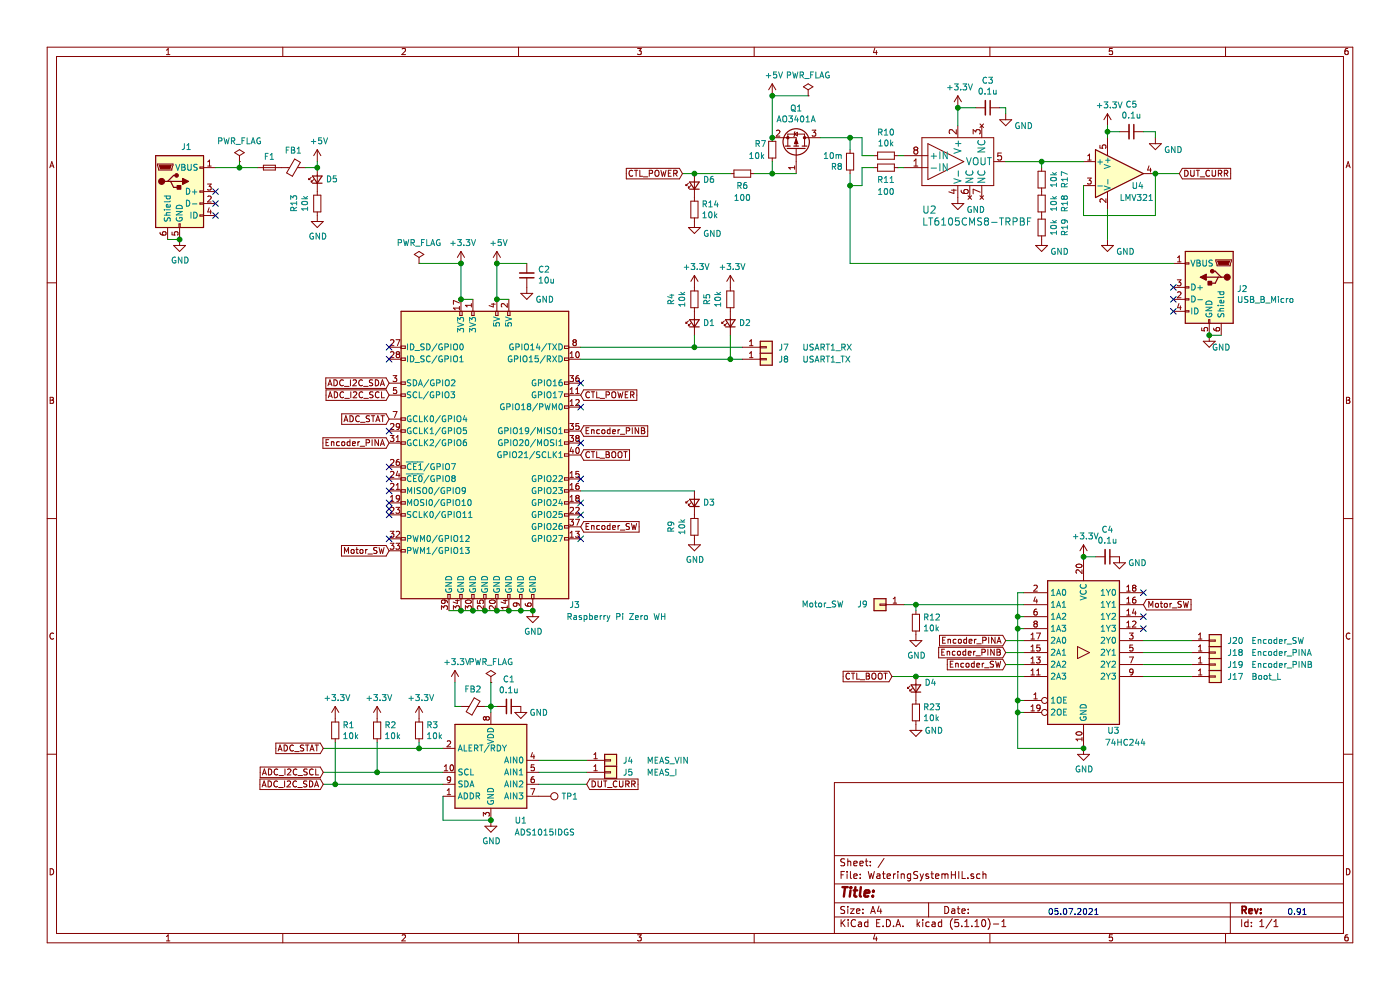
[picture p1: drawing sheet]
EESchema Schematic File Version 4
EELAYER 30 0
EELAYER END
$Descr A4 11693 8268
encoding utf-8
Sheet 1 1
Title ""
Date ""
Rev ""
Comp ""
Comment1 ""
Comment2 ""
Comment3 ""
Comment4 ""
$EndDescr
$Comp
L Connector:Raspberry_Pi_2_3 J3
U 1 1
P 4050 3800
F 0 "J3" H 3300 2550 50  0000 C CNN
F 1 "Raspberry Pi Zero WH" H 2950 2450 50  0000 C CNN
F 2 "Connector_PinHeader_2.54mm:PinHeader_2x20_P2.54mm_Vertical" H 4050 3800 50  0001 C CNN
F 3 "https://www.raspberrypi.org/documentation/hardware/raspberrypi/schematics/rpi_SCH_3bplus_1p0_reduced.pdf" H 4050 3800 50  0001 C CNN
	1    4050 3800
	-1   0    0    -1  
$EndComp
$Comp
L Connector_Generic:Conn_01x01 J17
U 1 1
P 10150 5650
F 0 "J17" H 10250 5650 50  0000 L CNN
F 1 "Boot_L" H 10450 5650 50  0000 L CNN
F 2 "WateringSystemHIL:P100-E2 Pogo Spring Test Probe Pin" H 10150 5650 50  0001 C CNN
F 3 "~" H 10150 5650 50  0001 C CNN
	1    10150 5650
	1    0    0    -1  
$EndComp
$Comp
L Connector_Generic:Conn_01x01 J7
U 1 1
P 6400 2900
F 0 "J7" H 6500 2900 50  0000 L CNN
F 1 "USART1_RX" H 6700 2900 50  0000 L CNN
F 2 "WateringSystemHIL:P100-E2 Pogo Spring Test Probe Pin" H 6400 2900 50  0001 C CNN
F 3 "~" H 6400 2900 50  0001 C CNN
	1    6400 2900
	1    0    0    -1  
$EndComp
$Comp
L power:GND #PWR016
U 1 1
P 4450 5100
F 0 "#PWR016" H 4450 4850 50  0001 C CNN
F 1 "GND" H 4455 4927 50  0000 C CNN
F 2 "" H 4450 5100 50  0001 C CNN
F 3 "" H 4450 5100 50  0001 C CNN
	1    4450 5100
	1    0    0    -1  
$EndComp
Wire Wire Line
	3750 5100 3850 5100
Wire Wire Line
	3850 5100 3950 5100
Connection ~ 3850 5100
Wire Wire Line
	3950 5100 4050 5100
Connection ~ 3950 5100
Connection ~ 4450 5100
Connection ~ 4050 5100
Wire Wire Line
	4050 5100 4150 5100
Connection ~ 4150 5100
Wire Wire Line
	4150 5100 4250 5100
Connection ~ 4250 5100
Wire Wire Line
	4250 5100 4350 5100
Connection ~ 4350 5100
Wire Wire Line
	4350 5100 4450 5100
$Comp
L power:GND #PWR01
U 1 1
P 1500 2000
F 0 "#PWR01" H 1500 1750 50  0001 C CNN
F 1 "GND" H 1505 1827 50  0000 C CNN
F 2 "" H 1500 2000 50  0001 C CNN
F 3 "" H 1500 2000 50  0001 C CNN
	1    1500 2000
	1    0    0    -1  
$EndComp
Wire Wire Line
	1400 2000 1500 2000
$Comp
L Connector_Generic:Conn_01x01 J8
U 1 1
P 6400 3000
F 0 "J8" H 6500 3000 50  0000 L CNN
F 1 "USART1_TX" H 6700 3000 50  0000 L CNN
F 2 "WateringSystemHIL:P100-E2 Pogo Spring Test Probe Pin" H 6400 3000 50  0001 C CNN
F 3 "~" H 6400 3000 50  0001 C CNN
	1    6400 3000
	1    0    0    -1  
$EndComp
$Comp
L power:GND #PWR029
U 1 1
P 9050 6250
F 0 "#PWR029" H 9050 6000 50  0001 C CNN
F 1 "GND" H 9055 6077 50  0000 C CNN
F 2 "" H 9050 6250 50  0001 C CNN
F 3 "" H 9050 6250 50  0001 C CNN
	1    9050 6250
	1    0    0    -1  
$EndComp
$Comp
L Device:C_Small C4
U 1 1
P 9250 4650
F 0 "C4" V 9021 4650 50  0000 C CNN
F 1 "0.1u" V 9112 4650 50  0000 C CNN
F 2 "Capacitor_SMD:C_0805_2012Metric_Pad1.18x1.45mm_HandSolder" H 9250 4650 50  0001 C CNN
F 3 "~" H 9250 4650 50  0001 C CNN
	1    9250 4650
	0    1    1    0   
$EndComp
Wire Wire Line
	9050 4650 9150 4650
$Comp
L power:GND #PWR032
U 1 1
P 9350 4650
F 0 "#PWR032" H 9350 4400 50  0001 C CNN
F 1 "GND" H 9500 4600 50  0000 C CNN
F 2 "" H 9350 4650 50  0001 C CNN
F 3 "" H 9350 4650 50  0001 C CNN
	1    9350 4650
	1    0    0    -1  
$EndComp
$Comp
L power:+5V #PWR013
U 1 1
P 4150 2200
F 0 "#PWR013" H 4150 2050 50  0001 C CNN
F 1 "+5V" H 4165 2373 50  0000 C CNN
F 2 "" H 4150 2200 50  0001 C CNN
F 3 "" H 4150 2200 50  0001 C CNN
	1    4150 2200
	1    0    0    -1  
$EndComp
$Comp
L power:+5V #PWR06
U 1 1
P 2650 1350
F 0 "#PWR06" H 2650 1200 50  0001 C CNN
F 1 "+5V" H 2665 1523 50  0000 C CNN
F 2 "" H 2650 1350 50  0001 C CNN
F 3 "" H 2650 1350 50  0001 C CNN
	1    2650 1350
	1    0    0    -1  
$EndComp
$Comp
L Device:Fuse_Small F1
U 1 1
P 2250 1400
F 0 "F1" H 2250 1493 50  0000 C CNN
F 1 "Fuse_Small" H 2250 1494 50  0001 C CNN
F 2 "Fuse:Fuse_0805_2012Metric_Pad1.15x1.40mm_HandSolder" H 2250 1400 50  0001 C CNN
F 3 "~" H 2250 1400 50  0001 C CNN
	1    2250 1400
	1    0    0    -1  
$EndComp
$Comp
L Device:Ferrite_Bead_Small FB1
U 1 1
P 2450 1400
F 0 "FB1" V 2305 1400 50  0000 C CNN
F 1 "Ferrite_Bead_Small" V 2304 1400 50  0001 C CNN
F 2 "Inductor_SMD:L_0805_2012Metric_Pad1.15x1.40mm_HandSolder" V 2380 1400 50  0001 C CNN
F 3 "~" H 2450 1400 50  0001 C CNN
	1    2450 1400
	0    1    1    0   
$EndComp
Wire Wire Line
	2550 1400 2650 1400
Wire Wire Line
	2650 1400 2650 1350
$Comp
L Device:C_Small C2
U 1 1
P 4400 2300
F 0 "C2" H 4308 2254 50  0000 R CNN
F 1 "10u" H 4308 2345 50  0000 R CNN
F 2 "Capacitor_SMD:C_0805_2012Metric_Pad1.18x1.45mm_HandSolder" H 4400 2300 50  0001 C CNN
F 3 "~" H 4400 2300 50  0001 C CNN
	1    4400 2300
	-1   0    0    1   
$EndComp
Wire Wire Line
	4250 2500 4150 2500
Connection ~ 4150 2500
$Comp
L power:GND #PWR015
U 1 1
P 4400 2400
F 0 "#PWR015" H 4400 2150 50  0001 C CNN
F 1 "GND" H 4550 2300 50  0000 C CNN
F 2 "" H 4400 2400 50  0001 C CNN
F 3 "" H 4400 2400 50  0001 C CNN
	1    4400 2400
	1    0    0    -1  
$EndComp
Wire Wire Line
	4150 2200 4150 2500
Wire Wire Line
	4400 2200 4150 2200
Connection ~ 4150 2200
Wire Wire Line
	9550 5350 9950 5350
$Comp
L power:+5V #PWR019
U 1 1
P 6450 800
F 0 "#PWR019" H 6450 650 50  0001 C CNN
F 1 "+5V" H 6465 973 50  0000 C CNN
F 2 "" H 6450 800 50  0001 C CNN
F 3 "" H 6450 800 50  0001 C CNN
	1    6450 800 
	1    0    0    -1  
$EndComp
$Comp
L Analog_ADC:ADS1015IDGS U1
U 1 1
P 4100 6450
F 0 "U1" H 3850 6050 50  0000 C CNN
F 1 "ADS1015IDGS" H 3650 5950 50  0000 C CNN
F 2 "Package_SO:TSSOP-10_3x3mm_P0.5mm" H 4100 5950 50  0001 C CNN
F 3 "http://www.ti.com/lit/ds/symlink/ads1015.pdf" H 4050 5550 50  0001 C CNN
	1    4100 6450
	-1   0    0    -1  
$EndComp
$Comp
L power:GND #PWR012
U 1 1
P 4100 6850
F 0 "#PWR012" H 4100 6600 50  0001 C CNN
F 1 "GND" H 4105 6677 50  0000 C CNN
F 2 "" H 4100 6850 50  0001 C CNN
F 3 "" H 4100 6850 50  0001 C CNN
	1    4100 6850
	1    0    0    -1  
$EndComp
$Comp
L Device:R_Small R3
U 1 1
P 3500 6100
F 0 "R3" H 3559 6146 50  0000 L CNN
F 1 "10k" H 3559 6055 50  0000 L CNN
F 2 "Capacitor_SMD:C_0805_2012Metric_Pad1.18x1.45mm_HandSolder" H 3500 6100 50  0001 C CNN
F 3 "~" H 3500 6100 50  0001 C CNN
	1    3500 6100
	1    0    0    -1  
$EndComp
$Comp
L Device:R_Small R2
U 1 1
P 3150 6100
F 0 "R2" H 3209 6146 50  0000 L CNN
F 1 "10k" H 3209 6055 50  0000 L CNN
F 2 "Capacitor_SMD:C_0805_2012Metric_Pad1.18x1.45mm_HandSolder" H 3150 6100 50  0001 C CNN
F 3 "~" H 3150 6100 50  0001 C CNN
	1    3150 6100
	1    0    0    -1  
$EndComp
$Comp
L Device:R_Small R1
U 1 1
P 2800 6100
F 0 "R1" H 2859 6146 50  0000 L CNN
F 1 "10k" H 2859 6055 50  0000 L CNN
F 2 "Capacitor_SMD:C_0805_2012Metric_Pad1.18x1.45mm_HandSolder" H 2800 6100 50  0001 C CNN
F 3 "~" H 2800 6100 50  0001 C CNN
	1    2800 6100
	1    0    0    -1  
$EndComp
Wire Wire Line
	3700 6650 3700 6850
Wire Wire Line
	3700 6850 4100 6850
Connection ~ 4100 6850
$Comp
L Connector_Generic:Conn_01x01 J4
U 1 1
P 5100 6350
F 0 "J4" H 5200 6350 50  0000 L CNN
F 1 "MEAS_VIN" H 5400 6350 50  0000 L CNN
F 2 "WateringSystemHIL:P100-E2 Pogo Spring Test Probe Pin" H 5100 6350 50  0001 C CNN
F 3 "~" H 5100 6350 50  0001 C CNN
	1    5100 6350
	1    0    0    -1  
$EndComp
$Comp
L Connector_Generic:Conn_01x01 J5
U 1 1
P 5100 6450
F 0 "J5" H 5200 6450 50  0000 L CNN
F 1 "MEAS_I" H 5400 6450 50  0000 L CNN
F 2 "WateringSystemHIL:P100-E2 Pogo Spring Test Probe Pin" H 5100 6450 50  0001 C CNN
F 3 "~" H 5100 6450 50  0001 C CNN
	1    5100 6450
	1    0    0    -1  
$EndComp
$Comp
L Device:C_Small C1
U 1 1
P 4250 5900
F 0 "C1" V 4021 5900 50  0000 C CNN
F 1 "0.1u" V 4112 5900 50  0000 C CNN
F 2 "Capacitor_SMD:C_0805_2012Metric_Pad1.18x1.45mm_HandSolder" H 4250 5900 50  0001 C CNN
F 3 "~" H 4250 5900 50  0001 C CNN
	1    4250 5900
	0    1    1    0   
$EndComp
$Comp
L power:GND #PWR014
U 1 1
P 4350 5900
F 0 "#PWR014" H 4350 5650 50  0001 C CNN
F 1 "GND" H 4500 5850 50  0000 C CNN
F 2 "" H 4350 5900 50  0001 C CNN
F 3 "" H 4350 5900 50  0001 C CNN
	1    4350 5900
	1    0    0    -1  
$EndComp
$Comp
L Device:R_Small R7
U 1 1
P 6450 1250
F 0 "R7" H 6300 1300 50  0000 L CNN
F 1 "10k" H 6250 1200 50  0000 L CNN
F 2 "Capacitor_SMD:C_0805_2012Metric_Pad1.18x1.45mm_HandSolder" H 6450 1250 50  0001 C CNN
F 3 "~" H 6450 1250 50  0001 C CNN
	1    6450 1250
	1    0    0    -1  
$EndComp
$Comp
L Device:R_Small R6
U 1 1
P 6200 1450
F 0 "R6" V 6300 1450 50  0000 C CNN
F 1 "100" V 6400 1450 50  0000 C CNN
F 2 "Capacitor_SMD:C_0805_2012Metric_Pad1.18x1.45mm_HandSolder" H 6200 1450 50  0001 C CNN
F 3 "~" H 6200 1450 50  0001 C CNN
	1    6200 1450
	0    1    1    0   
$EndComp
$Comp
L Device:Ferrite_Bead_Small FB2
U 1 1
P 3950 5900
F 0 "FB2" V 3805 5900 50  0000 C CNN
F 1 "Ferrite_Bead_Small" V 3804 5900 50  0001 C CNN
F 2 "Inductor_SMD:L_0805_2012Metric_Pad1.15x1.40mm_HandSolder" V 3880 5900 50  0001 C CNN
F 3 "~" H 3950 5900 50  0001 C CNN
	1    3950 5900
	0    1    1    0   
$EndComp
Wire Wire Line
	3800 5700 3800 5900
Wire Wire Line
	3800 5900 3850 5900
$Comp
L WateringSystemHIL:LT6105CMS8-TRPBF U2
U 1 1
P 8000 1350
F 0 "U2" H 7700 950 60  0000 L CNN
F 1 "LT6105CMS8-TRPBF" H 7700 850 60  0000 L CNN
F 2 "Package_SO:MSOP-8_3x3mm_P0.65mm" H 7500 1600 60  0001 C CNN
F 3 "" H 7800 1350 60  0000 C CNN
	1    8000 1350
	1    0    0    -1  
$EndComp
$Comp
L Device:R_Small R10
U 1 1
P 7400 1300
F 0 "R10" V 7204 1300 50  0000 C CNN
F 1 "10k" V 7295 1300 50  0000 C CNN
F 2 "Capacitor_SMD:C_0805_2012Metric_Pad1.18x1.45mm_HandSolder" H 7400 1300 50  0001 C CNN
F 3 "~" H 7400 1300 50  0001 C CNN
	1    7400 1300
	0    1    1    0   
$EndComp
$Comp
L Device:R_Small R11
U 1 1
P 7400 1400
F 0 "R11" V 7500 1400 50  0000 C CNN
F 1 "100" V 7600 1400 50  0000 C CNN
F 2 "Capacitor_SMD:C_0805_2012Metric_Pad1.18x1.45mm_HandSolder" H 7400 1400 50  0001 C CNN
F 3 "~" H 7400 1400 50  0001 C CNN
	1    7400 1400
	0    1    1    0   
$EndComp
$Comp
L power:GND #PWR025
U 1 1
P 8000 1650
F 0 "#PWR025" H 8000 1400 50  0001 C CNN
F 1 "GND" H 8150 1550 50  0000 C CNN
F 2 "" H 8000 1650 50  0001 C CNN
F 3 "" H 8000 1650 50  0001 C CNN
	1    8000 1650
	1    0    0    -1  
$EndComp
$Comp
L Device:C_Small C3
U 1 1
P 8250 900
F 0 "C3" V 8021 900 50  0000 C CNN
F 1 "0.1u" V 8112 900 50  0000 C CNN
F 2 "Capacitor_SMD:C_0805_2012Metric_Pad1.18x1.45mm_HandSolder" H 8250 900 50  0001 C CNN
F 3 "~" H 8250 900 50  0001 C CNN
	1    8250 900 
	0    1    1    0   
$EndComp
$Comp
L power:GND #PWR026
U 1 1
P 8400 950
F 0 "#PWR026" H 8400 700 50  0001 C CNN
F 1 "GND" H 8550 850 50  0000 C CNN
F 2 "" H 8400 950 50  0001 C CNN
F 3 "" H 8400 950 50  0001 C CNN
	1    8400 950 
	1    0    0    -1  
$EndComp
Wire Wire Line
	8350 900  8400 900 
Wire Wire Line
	8400 900  8400 950 
Wire Wire Line
	8000 900  8150 900 
Wire Wire Line
	8000 900  8000 1050
Connection ~ 8000 900 
Wire Wire Line
	7500 1300 7550 1300
Wire Wire Line
	7500 1400 7550 1400
$Comp
L Amplifier_Operational:LMV321 U4
U 1 1
P 9350 1450
F 0 "U4" H 9450 1350 50  0000 L CNN
F 1 "LMV321" H 9350 1250 50  0000 L CNN
F 2 "Package_TO_SOT_SMD:SOT-23-5_HandSoldering" H 9350 1450 50  0001 L CNN
F 3 "http://www.ti.com/lit/ds/symlink/lmv324.pdf" H 9350 1450 50  0001 C CNN
	1    9350 1450
	1    0    0    -1  
$EndComp
$Comp
L Device:R_Small R8
U 1 1
P 7100 1350
F 0 "R8" H 7159 1396 50  0000 L CNN
F 1 "10m" H 7159 1305 50  0000 L CNN
F 2 "Capacitor_SMD:C_2512_6332Metric_Pad1.52x3.35mm_HandSolder" H 7100 1350 50  0001 C CNN
F 3 "~" H 7100 1350 50  0001 C CNN
	1    7100 1350
	-1   0    0    1   
$EndComp
Text GLabel 5700 1450 0    50   Input ~ 0
CTL_POWER
Text GLabel 7450 5650 0    50   Input ~ 0
CTL_BOOT
Wire Wire Line
	5700 1450 5800 1450
Text GLabel 4850 3300 2    50   Input ~ 0
CTL_POWER
Text GLabel 4850 3800 2    50   Input ~ 0
CTL_BOOT
Text GLabel 3250 3200 0    50   Input ~ 0
ADC_I2C_SDA
Text GLabel 3250 3300 0    50   Input ~ 0
ADC_I2C_SCL
Text GLabel 3250 3500 0    50   Input ~ 0
ADC_STAT
Wire Wire Line
	3500 6200 3500 6250
Wire Wire Line
	3500 6250 3700 6250
Wire Wire Line
	3150 6200 3150 6450
Wire Wire Line
	3150 6450 3700 6450
Wire Wire Line
	2800 6200 2800 6550
Wire Wire Line
	2800 6550 3700 6550
Text GLabel 2700 6550 0    50   Input ~ 0
ADC_I2C_SDA
Text GLabel 2700 6450 0    50   Input ~ 0
ADC_I2C_SCL
Text GLabel 2700 6250 0    50   Input ~ 0
ADC_STAT
Wire Wire Line
	2700 6250 3500 6250
Connection ~ 3500 6250
Wire Wire Line
	2700 6450 3150 6450
Connection ~ 3150 6450
Wire Wire Line
	2700 6550 2800 6550
Connection ~ 2800 6550
Text GLabel 3250 3700 0    50   Input ~ 0
Encoder_PINA
Text GLabel 4850 3600 2    50   Input ~ 0
Encoder_PINB
Text GLabel 4850 4400 2    50   Input ~ 0
Encoder_SW
Text GLabel 8400 5350 0    50   Input ~ 0
Encoder_PINA
Text GLabel 8400 5450 0    50   Input ~ 0
Encoder_PINB
Text GLabel 8400 5550 0    50   Input ~ 0
Encoder_SW
Text GLabel 3250 4600 0    50   Input ~ 0
Motor_SW
Connection ~ 9050 6250
$Comp
L 74xx:74HC244 U3
U 1 1
P 9050 5450
F 0 "U3" H 9300 4800 50  0000 C CNN
F 1 "74HC244" H 9400 4700 50  0000 C CNN
F 2 "Package_SO:SOIC-20W_7.5x12.8mm_P1.27mm" H 9050 5450 50  0001 C CNN
F 3 "https://assets.nexperia.com/documents/data-sheet/74HC_HCT244.pdf" H 9050 5450 50  0001 C CNN
	1    9050 5450
	1    0    0    -1  
$EndComp
Wire Wire Line
	4500 6550 4900 6550
$Comp
L Device:R_Small R17
U 1 1
P 8700 1500
F 0 "R17" V 8504 1500 50  0000 C CNN
F 1 "10k" V 8595 1500 50  0000 C CNN
F 2 "Capacitor_SMD:C_0805_2012Metric_Pad1.18x1.45mm_HandSolder" H 8700 1500 50  0001 C CNN
F 3 "~" H 8700 1500 50  0001 C CNN
	1    8700 1500
	-1   0    0    1   
$EndComp
$Comp
L Device:R_Small R18
U 1 1
P 8700 1700
F 0 "R18" V 8504 1700 50  0000 C CNN
F 1 "10k" V 8595 1700 50  0000 C CNN
F 2 "Capacitor_SMD:C_0805_2012Metric_Pad1.18x1.45mm_HandSolder" H 8700 1700 50  0001 C CNN
F 3 "~" H 8700 1700 50  0001 C CNN
	1    8700 1700
	-1   0    0    1   
$EndComp
$Comp
L Device:R_Small R19
U 1 1
P 8700 1900
F 0 "R19" V 8504 1900 50  0000 C CNN
F 1 "10k" V 8595 1900 50  0000 C CNN
F 2 "Capacitor_SMD:C_0805_2012Metric_Pad1.18x1.45mm_HandSolder" H 8700 1900 50  0001 C CNN
F 3 "~" H 8700 1900 50  0001 C CNN
	1    8700 1900
	-1   0    0    1   
$EndComp
$Comp
L power:GND #PWR027
U 1 1
P 8700 2000
F 0 "#PWR027" H 8700 1750 50  0001 C CNN
F 1 "GND" H 8850 1900 50  0000 C CNN
F 2 "" H 8700 2000 50  0001 C CNN
F 3 "" H 8700 2000 50  0001 C CNN
	1    8700 2000
	1    0    0    -1  
$EndComp
Wire Wire Line
	8400 1350 8700 1350
Wire Wire Line
	8700 1350 8700 1400
$Comp
L power:GND #PWR031
U 1 1
P 9250 2000
F 0 "#PWR031" H 9250 1750 50  0001 C CNN
F 1 "GND" H 9400 1900 50  0000 C CNN
F 2 "" H 9250 2000 50  0001 C CNN
F 3 "" H 9250 2000 50  0001 C CNN
	1    9250 2000
	1    0    0    -1  
$EndComp
Wire Wire Line
	9250 1750 9250 2000
Wire Wire Line
	9050 1550 9050 1800
Wire Wire Line
	9050 1800 9650 1800
Wire Wire Line
	9650 1800 9650 1450
$Comp
L Device:C_Small C5
U 1 1
P 9450 1100
F 0 "C5" V 9221 1100 50  0000 C CNN
F 1 "0.1u" V 9312 1100 50  0000 C CNN
F 2 "Capacitor_SMD:C_0805_2012Metric_Pad1.18x1.45mm_HandSolder" H 9450 1100 50  0001 C CNN
F 3 "~" H 9450 1100 50  0001 C CNN
	1    9450 1100
	0    1    1    0   
$EndComp
$Comp
L power:GND #PWR033
U 1 1
P 9650 1150
F 0 "#PWR033" H 9650 900 50  0001 C CNN
F 1 "GND" H 9800 1050 50  0000 C CNN
F 2 "" H 9650 1150 50  0001 C CNN
F 3 "" H 9650 1150 50  0001 C CNN
	1    9650 1150
	1    0    0    -1  
$EndComp
Wire Wire Line
	9250 1150 9250 1100
Wire Wire Line
	9350 1100 9250 1100
Connection ~ 9250 1100
Wire Wire Line
	9250 1100 9250 1050
Wire Wire Line
	9550 1100 9650 1100
Wire Wire Line
	9650 1100 9650 1150
Wire Wire Line
	8700 1350 9050 1350
Connection ~ 8700 1350
Text GLabel 4900 6550 2    50   Input ~ 0
DUT_CURR
Text GLabel 9850 1450 2    50   Input ~ 0
DUT_CURR
Wire Wire Line
	9850 1450 9650 1450
Connection ~ 9650 1450
Wire Wire Line
	7100 1150 7100 1250
Wire Wire Line
	7300 1300 7200 1300
Wire Wire Line
	7200 1300 7200 1150
Wire Wire Line
	7200 1150 7100 1150
Wire Wire Line
	7300 1400 7200 1400
Wire Wire Line
	7200 1400 7200 1550
Wire Wire Line
	7200 1550 7100 1550
Wire Wire Line
	7100 1550 7100 1450
$Comp
L power:GND #PWR021
U 1 1
P 7650 5300
F 0 "#PWR021" H 7650 5050 50  0001 C CNN
F 1 "GND" H 7655 5127 50  0000 C CNN
F 2 "" H 7650 5300 50  0001 C CNN
F 3 "" H 7650 5300 50  0001 C CNN
	1    7650 5300
	1    0    0    -1  
$EndComp
Text Notes 8750 7650 0    50   ~ 0
05.07.2021
Text Notes 10750 7650 0    50   ~ 0
0.91
$Comp
L Device:LED_Small D4
U 1 1
P 7650 5750
F 0 "D4" V 7696 5680 50  0000 R CNN
F 1 "LED_Small" V 7605 5680 50  0001 R CNN
F 2 "LED_SMD:LED_0603_1608Metric_Pad1.05x0.95mm_HandSolder" V 7650 5750 50  0001 C CNN
F 3 "~" V 7650 5750 50  0001 C CNN
	1    7650 5750
	0    -1   -1   0   
$EndComp
$Comp
L Device:R_Small R23
U 1 1
P 7650 5950
F 0 "R23" H 7709 5996 50  0000 L CNN
F 1 "10k" H 7709 5905 50  0000 L CNN
F 2 "Capacitor_SMD:C_0805_2012Metric_Pad1.18x1.45mm_HandSolder" H 7650 5950 50  0001 C CNN
F 3 "~" H 7650 5950 50  0001 C CNN
	1    7650 5950
	1    0    0    -1  
$EndComp
$Comp
L Device:LED_Small D1
U 1 1
P 5800 2700
F 0 "D1" V 5800 2630 50  0000 R CNN
F 1 "LED_Small" V 5755 2630 50  0001 R CNN
F 2 "LED_SMD:LED_0603_1608Metric_Pad1.05x0.95mm_HandSolder" V 5800 2700 50  0001 C CNN
F 3 "~" V 5800 2700 50  0001 C CNN
	1    5800 2700
	0    -1   -1   0   
$EndComp
$Comp
L Device:LED_Small D2
U 1 1
P 6100 2700
F 0 "D2" V 6100 2630 50  0000 R CNN
F 1 "LED_Small" V 6055 2630 50  0001 R CNN
F 2 "LED_SMD:LED_0603_1608Metric_Pad1.05x0.95mm_HandSolder" V 6100 2700 50  0001 C CNN
F 3 "~" V 6100 2700 50  0001 C CNN
	1    6100 2700
	0    -1   -1   0   
$EndComp
$Comp
L Device:R_Small R4
U 1 1
P 5800 2500
F 0 "R4" V 5604 2500 50  0000 C CNN
F 1 "10k" V 5695 2500 50  0000 C CNN
F 2 "Capacitor_SMD:C_0805_2012Metric_Pad1.18x1.45mm_HandSolder" H 5800 2500 50  0001 C CNN
F 3 "~" H 5800 2500 50  0001 C CNN
	1    5800 2500
	1    0    0    -1  
$EndComp
$Comp
L Device:R_Small R5
U 1 1
P 6100 2500
F 0 "R5" V 5904 2500 50  0000 C CNN
F 1 "10k" V 5995 2500 50  0000 C CNN
F 2 "Capacitor_SMD:C_0805_2012Metric_Pad1.18x1.45mm_HandSolder" H 6100 2500 50  0001 C CNN
F 3 "~" H 6100 2500 50  0001 C CNN
	1    6100 2500
	1    0    0    -1  
$EndComp
Wire Wire Line
	4850 2900 5800 2900
Connection ~ 5800 2900
$Comp
L power:+3.3V #PWR011
U 1 1
P 3850 2200
F 0 "#PWR011" H 3850 2050 50  0001 C CNN
F 1 "+3.3V" H 3865 2373 50  0000 C CNN
F 2 "" H 3850 2200 50  0001 C CNN
F 3 "" H 3850 2200 50  0001 C CNN
	1    3850 2200
	1    0    0    -1  
$EndComp
Wire Wire Line
	3850 2200 3850 2500
Wire Wire Line
	3950 2500 3850 2500
Connection ~ 3850 2500
$Comp
L power:+3.3V #PWR028
U 1 1
P 9050 4650
F 0 "#PWR028" H 9050 4500 50  0001 C CNN
F 1 "+3.3V" H 9065 4823 50  0000 C CNN
F 2 "" H 9050 4650 50  0001 C CNN
F 3 "" H 9050 4650 50  0001 C CNN
	1    9050 4650
	1    0    0    -1  
$EndComp
Connection ~ 9050 4650
NoConn ~ 1800 1600
NoConn ~ 1800 1700
NoConn ~ 1800 1800
Wire Wire Line
	4050 5900 4100 5900
Wire Wire Line
	4100 5950 4100 5900
Connection ~ 4100 5900
Wire Wire Line
	4100 5900 4150 5900
$Comp
L power:PWR_FLAG #FLG02
U 1 1
P 3500 2200
F 0 "#FLG02" H 3500 2275 50  0001 C CNN
F 1 "PWR_FLAG" H 3500 2373 50  0000 C CNN
F 2 "" H 3500 2200 50  0001 C CNN
F 3 "~" H 3500 2200 50  0001 C CNN
	1    3500 2200
	1    0    0    -1  
$EndComp
Wire Wire Line
	3500 2200 3850 2200
Connection ~ 3850 2200
$Comp
L power:PWR_FLAG #FLG03
U 1 1
P 4100 5700
F 0 "#FLG03" H 4100 5775 50  0001 C CNN
F 1 "PWR_FLAG" H 4100 5873 50  0000 C CNN
F 2 "" H 4100 5700 50  0001 C CNN
F 3 "~" H 4100 5700 50  0001 C CNN
	1    4100 5700
	1    0    0    -1  
$EndComp
Wire Wire Line
	4100 5700 4100 5900
$Comp
L power:+3.3V #PWR07
U 1 1
P 2800 6000
F 0 "#PWR07" H 2800 5850 50  0001 C CNN
F 1 "+3.3V" H 2815 6173 50  0000 C CNN
F 2 "" H 2800 6000 50  0001 C CNN
F 3 "" H 2800 6000 50  0001 C CNN
	1    2800 6000
	1    0    0    -1  
$EndComp
$Comp
L power:+3.3V #PWR08
U 1 1
P 3150 6000
F 0 "#PWR08" H 3150 5850 50  0001 C CNN
F 1 "+3.3V" H 3165 6173 50  0000 C CNN
F 2 "" H 3150 6000 50  0001 C CNN
F 3 "" H 3150 6000 50  0001 C CNN
	1    3150 6000
	1    0    0    -1  
$EndComp
$Comp
L power:+3.3V #PWR09
U 1 1
P 3500 6000
F 0 "#PWR09" H 3500 5850 50  0001 C CNN
F 1 "+3.3V" H 3515 6173 50  0000 C CNN
F 2 "" H 3500 6000 50  0001 C CNN
F 3 "" H 3500 6000 50  0001 C CNN
	1    3500 6000
	1    0    0    -1  
$EndComp
$Comp
L power:+3.3V #PWR010
U 1 1
P 3800 5700
F 0 "#PWR010" H 3800 5550 50  0001 C CNN
F 1 "+3.3V" H 3815 5873 50  0000 C CNN
F 2 "" H 3800 5700 50  0001 C CNN
F 3 "" H 3800 5700 50  0001 C CNN
	1    3800 5700
	1    0    0    -1  
$EndComp
$Comp
L power:+3.3V #PWR024
U 1 1
P 8000 900
F 0 "#PWR024" H 8000 750 50  0001 C CNN
F 1 "+3.3V" H 8015 1073 50  0000 C CNN
F 2 "" H 8000 900 50  0001 C CNN
F 3 "" H 8000 900 50  0001 C CNN
	1    8000 900 
	1    0    0    -1  
$EndComp
$Comp
L power:+3.3V #PWR030
U 1 1
P 9250 1050
F 0 "#PWR030" H 9250 900 50  0001 C CNN
F 1 "+3.3V" H 9265 1223 50  0000 C CNN
F 2 "" H 9250 1050 50  0001 C CNN
F 3 "" H 9250 1050 50  0001 C CNN
	1    9250 1050
	1    0    0    -1  
$EndComp
Wire Wire Line
	2000 1400 2150 1400
Wire Wire Line
	1800 1400 2000 1400
Connection ~ 2000 1400
Wire Wire Line
	2000 1350 2000 1400
$Comp
L power:PWR_FLAG #FLG01
U 1 1
P 2000 1350
F 0 "#FLG01" H 2000 1425 50  0001 C CNN
F 1 "PWR_FLAG" H 2000 1523 50  0000 C CNN
F 2 "" H 2000 1350 50  0001 C CNN
F 3 "~" H 2000 1350 50  0001 C CNN
	1    2000 1350
	1    0    0    -1  
$EndComp
$Comp
L power:PWR_FLAG #FLG04
U 1 1
P 6750 800
F 0 "#FLG04" H 6750 875 50  0001 C CNN
F 1 "PWR_FLAG" H 6750 973 50  0000 C CNN
F 2 "" H 6750 800 50  0001 C CNN
F 3 "~" H 6750 800 50  0001 C CNN
	1    6750 800 
	1    0    0    -1  
$EndComp
Wire Wire Line
	6750 800  6450 800 
$Comp
L power:GND #PWR034
U 1 1
P 10100 2800
F 0 "#PWR034" H 10100 2550 50  0001 C CNN
F 1 "GND" H 10200 2700 50  0000 C CNN
F 2 "" H 10100 2800 50  0001 C CNN
F 3 "" H 10100 2800 50  0001 C CNN
	1    10100 2800
	1    0    0    -1  
$EndComp
Wire Wire Line
	7100 1550 7100 2200
Connection ~ 7100 1550
NoConn ~ 9800 2400
NoConn ~ 9800 2500
NoConn ~ 9800 2600
Wire Wire Line
	7100 2200 9800 2200
$Comp
L WateringSystemHIL:USB_B_Micro_VBUS_Input J1
U 1 1
P 1500 1600
F 0 "J1" H 1557 1975 50  0000 C CNN
F 1 "USB_B_Micro_VBUS_Input" H 1557 1976 50  0001 C CNN
F 2 "Connector_USB:USB_Micro-B_Amphenol_10118194_Horizontal" H 1650 1550 50  0001 C CNN
F 3 "" H 1650 1550 50  0001 C CNN
	1    1500 1600
	1    0    0    -1  
$EndComp
Connection ~ 1500 2000
$Comp
L Connector:TestPoint TP1
U 1 1
P 4500 6650
F 0 "TP1" V 4500 6838 50  0000 L CNN
F 1 "TestPoint" V 4545 6838 50  0001 L CNN
F 2 "TestPoint:TestPoint_Pad_D2.0mm" H 4700 6650 50  0001 C CNN
F 3 "~" H 4700 6650 50  0001 C CNN
	1    4500 6650
	0    1    1    0   
$EndComp
$Comp
L power:GND #PWR0101
U 1 1
P 7650 6050
F 0 "#PWR0101" H 7650 5800 50  0001 C CNN
F 1 "GND" H 7800 6000 50  0000 C CNN
F 2 "" H 7650 6050 50  0001 C CNN
F 3 "" H 7650 6050 50  0001 C CNN
	1    7650 6050
	1    0    0    -1  
$EndComp
Wire Wire Line
	9550 5550 9950 5550
$Comp
L Connector_Generic:Conn_01x01 J9
U 1 1
P 7350 5050
F 0 "J9" H 7450 5050 50  0000 L CNN
F 1 "Motor_SW" H 7650 5050 50  0000 L CNN
F 2 "WateringSystemHIL:P100-E2 Pogo Spring Test Probe Pin" H 7350 5050 50  0001 C CNN
F 3 "~" H 7350 5050 50  0001 C CNN
	1    7350 5050
	-1   0    0    1   
$EndComp
Text GLabel 9550 5050 2    50   Input ~ 0
Motor_SW
Wire Wire Line
	4500 6350 4900 6350
Wire Wire Line
	4900 6450 4500 6450
$Comp
L Device:R_Small R12
U 1 1
P 7650 5200
F 0 "R12" H 7709 5246 50  0000 L CNN
F 1 "10k" H 7709 5155 50  0000 L CNN
F 2 "Capacitor_SMD:C_0805_2012Metric_Pad1.18x1.45mm_HandSolder" H 7650 5200 50  0001 C CNN
F 3 "~" H 7650 5200 50  0001 C CNN
	1    7650 5200
	1    0    0    -1  
$EndComp
Wire Wire Line
	7550 5050 7650 5050
Wire Wire Line
	7650 5100 7650 5050
Connection ~ 7650 5050
Wire Wire Line
	7650 5050 8550 5050
NoConn ~ 3250 2900
NoConn ~ 3250 3000
NoConn ~ 3250 3600
NoConn ~ 3250 3900
NoConn ~ 3250 4000
NoConn ~ 3250 4100
NoConn ~ 3250 4200
NoConn ~ 3250 4250
NoConn ~ 3250 4500
NoConn ~ 4850 4500
NoConn ~ 4850 4300
NoConn ~ 4850 4200
NoConn ~ 4850 4000
NoConn ~ 4850 3700
NoConn ~ 4850 3200
NoConn ~ 3250 4300
NoConn ~ 9550 5250
NoConn ~ 9550 5150
NoConn ~ 9550 4950
$Comp
L Connector_Generic:Conn_01x01 J18
U 1 1
P 10150 5450
F 0 "J18" H 10250 5450 50  0000 L CNN
F 1 "Encoder_PINA" H 10450 5450 50  0000 L CNN
F 2 "WateringSystemHIL:P100-E2 Pogo Spring Test Probe Pin" H 10150 5450 50  0001 C CNN
F 3 "~" H 10150 5450 50  0001 C CNN
	1    10150 5450
	1    0    0    -1  
$EndComp
$Comp
L Connector_Generic:Conn_01x01 J20
U 1 1
P 10150 5350
F 0 "J20" H 10250 5350 50  0000 L CNN
F 1 "Encoder_SW" H 10450 5350 50  0000 L CNN
F 2 "WateringSystemHIL:P100-E2 Pogo Spring Test Probe Pin" H 10150 5350 50  0001 C CNN
F 3 "~" H 10150 5350 50  0001 C CNN
	1    10150 5350
	1    0    0    -1  
$EndComp
$Comp
L Connector_Generic:Conn_01x01 J19
U 1 1
P 10150 5550
F 0 "J19" H 10250 5550 50  0000 L CNN
F 1 "Encoder_PINB" H 10450 5550 50  0000 L CNN
F 2 "WateringSystemHIL:P100-E2 Pogo Spring Test Probe Pin" H 10150 5550 50  0001 C CNN
F 3 "~" H 10150 5550 50  0001 C CNN
	1    10150 5550
	1    0    0    -1  
$EndComp
Wire Wire Line
	9550 5450 9950 5450
$Comp
L power:GND #PWR02
U 1 1
P 5800 4500
F 0 "#PWR02" H 5800 4250 50  0001 C CNN
F 1 "GND" H 5805 4327 50  0000 C CNN
F 2 "" H 5800 4500 50  0001 C CNN
F 3 "" H 5800 4500 50  0001 C CNN
	1    5800 4500
	1    0    0    -1  
$EndComp
$Comp
L Device:R_Small R9
U 1 1
P 5800 4400
F 0 "R9" V 5604 4400 50  0000 C CNN
F 1 "10k" V 5695 4400 50  0000 C CNN
F 2 "Capacitor_SMD:C_0805_2012Metric_Pad1.18x1.45mm_HandSolder" H 5800 4400 50  0001 C CNN
F 3 "~" H 5800 4400 50  0001 C CNN
	1    5800 4400
	1    0    0    -1  
$EndComp
$Comp
L Device:LED_Small D3
U 1 1
P 5800 4200
F 0 "D3" V 5800 4130 50  0000 R CNN
F 1 "LED_Small" V 5755 4130 50  0001 R CNN
F 2 "LED_SMD:LED_0603_1608Metric_Pad1.05x0.95mm_HandSolder" V 5800 4200 50  0001 C CNN
F 3 "~" V 5800 4200 50  0001 C CNN
	1    5800 4200
	0    -1   -1   0   
$EndComp
Wire Wire Line
	4850 4100 5800 4100
NoConn ~ 4850 3400
Wire Wire Line
	7450 5650 7650 5650
Wire Wire Line
	7650 5650 8550 5650
Connection ~ 7650 5650
Wire Wire Line
	9550 5650 9950 5650
$Comp
L Transistor_FET:AO3401A Q1
U 1 1
P 6650 1250
F 0 "Q1" V 6992 1250 50  0000 C CNN
F 1 "AO3401A" V 6901 1250 50  0000 C CNN
F 2 "Package_TO_SOT_SMD:SOT-23_Handsoldering" H 6850 1175 50  0001 L CIN
F 3 "http://www.aosmd.com/pdfs/datasheet/AO3401A.pdf" H 6650 1250 50  0001 L CNN
	1    6650 1250
	0    1    -1   0   
$EndComp
Wire Wire Line
	6300 1450 6450 1450
Wire Wire Line
	6450 1350 6450 1450
Connection ~ 6450 1450
Wire Wire Line
	6450 1450 6650 1450
Wire Wire Line
	6450 800  6450 1150
Connection ~ 6450 800 
Connection ~ 6450 1150
Wire Wire Line
	6850 1150 7100 1150
Connection ~ 7100 1150
$Comp
L Device:LED_Small D5
U 1 1
P 2650 1500
F 0 "D5" V 2650 1430 50  0000 R CNN
F 1 "LED_Small" V 2605 1430 50  0001 R CNN
F 2 "LED_SMD:LED_0603_1608Metric_Pad1.05x0.95mm_HandSolder" V 2650 1500 50  0001 C CNN
F 3 "~" V 2650 1500 50  0001 C CNN
	1    2650 1500
	0    -1   -1   0   
$EndComp
$Comp
L Device:R_Small R13
U 1 1
P 2650 1700
F 0 "R13" V 2454 1700 50  0000 C CNN
F 1 "10k" V 2545 1700 50  0000 C CNN
F 2 "Capacitor_SMD:C_0805_2012Metric_Pad1.18x1.45mm_HandSolder" H 2650 1700 50  0001 C CNN
F 3 "~" H 2650 1700 50  0001 C CNN
	1    2650 1700
	1    0    0    -1  
$EndComp
$Comp
L power:GND #PWR03
U 1 1
P 2650 1800
F 0 "#PWR03" H 2650 1550 50  0001 C CNN
F 1 "GND" H 2655 1627 50  0000 C CNN
F 2 "" H 2650 1800 50  0001 C CNN
F 3 "" H 2650 1800 50  0001 C CNN
	1    2650 1800
	1    0    0    -1  
$EndComp
Connection ~ 2650 1400
Wire Wire Line
	5800 2900 6200 2900
Wire Wire Line
	4850 3000 6100 3000
Wire Wire Line
	5800 2800 5800 2900
Wire Wire Line
	6100 2800 6100 3000
Connection ~ 6100 3000
Wire Wire Line
	6100 3000 6200 3000
$Comp
L power:+3.3V #PWR05
U 1 1
P 5800 2400
F 0 "#PWR05" H 5800 2250 50  0001 C CNN
F 1 "+3.3V" H 5815 2573 50  0000 C CNN
F 2 "" H 5800 2400 50  0001 C CNN
F 3 "" H 5800 2400 50  0001 C CNN
	1    5800 2400
	1    0    0    -1  
$EndComp
$Comp
L power:+3.3V #PWR017
U 1 1
P 6100 2400
F 0 "#PWR017" H 6100 2250 50  0001 C CNN
F 1 "+3.3V" H 6115 2573 50  0000 C CNN
F 2 "" H 6100 2400 50  0001 C CNN
F 3 "" H 6100 2400 50  0001 C CNN
	1    6100 2400
	1    0    0    -1  
$EndComp
$Comp
L Device:LED_Small D6
U 1 1
P 5800 1550
F 0 "D6" V 5846 1480 50  0000 R CNN
F 1 "LED_Small" V 5755 1480 50  0001 R CNN
F 2 "LED_SMD:LED_0603_1608Metric_Pad1.05x0.95mm_HandSolder" V 5800 1550 50  0001 C CNN
F 3 "~" V 5800 1550 50  0001 C CNN
	1    5800 1550
	0    -1   -1   0   
$EndComp
Connection ~ 5800 1450
Wire Wire Line
	5800 1450 6100 1450
$Comp
L Device:R_Small R14
U 1 1
P 5800 1750
F 0 "R14" H 5859 1796 50  0000 L CNN
F 1 "10k" H 5859 1705 50  0000 L CNN
F 2 "Capacitor_SMD:C_0805_2012Metric_Pad1.18x1.45mm_HandSolder" H 5800 1750 50  0001 C CNN
F 3 "~" H 5800 1750 50  0001 C CNN
	1    5800 1750
	1    0    0    -1  
$EndComp
$Comp
L power:GND #PWR04
U 1 1
P 5800 1850
F 0 "#PWR04" H 5800 1600 50  0001 C CNN
F 1 "GND" H 5950 1750 50  0000 C CNN
F 2 "" H 5800 1850 50  0001 C CNN
F 3 "" H 5800 1850 50  0001 C CNN
	1    5800 1850
	1    0    0    -1  
$EndComp
Wire Wire Line
	8550 5350 8400 5350
Wire Wire Line
	8550 5450 8400 5450
Wire Wire Line
	8550 5550 8400 5550
Wire Wire Line
	8550 4950 8500 4950
Wire Wire Line
	8500 4950 8500 5150
Wire Wire Line
	8500 6250 9050 6250
Wire Wire Line
	8550 5950 8500 5950
Connection ~ 8500 5950
Wire Wire Line
	8500 5950 8500 6250
Wire Wire Line
	8550 5850 8500 5850
Connection ~ 8500 5850
Wire Wire Line
	8500 5850 8500 5950
Wire Wire Line
	8550 5250 8500 5250
Connection ~ 8500 5250
Wire Wire Line
	8500 5250 8500 5850
Wire Wire Line
	8550 5150 8500 5150
Connection ~ 8500 5150
Wire Wire Line
	8500 5150 8500 5250
$Comp
L Connector:USB_B_Micro J2
U 1 1
P 10100 2400
F 0 "J2" H 9870 2389 50  0000 R CNN
F 1 "USB_B_Micro" H 9870 2298 50  0000 R CNN
F 2 "WateringSystemHIL:GCT_USB3150-30-130-A" H 10250 2350 50  0001 C CNN
F 3 "~" H 10250 2350 50  0001 C CNN
	1    10100 2400
	-1   0    0    -1  
$EndComp
Wire Wire Line
	10200 2800 10100 2800
Connection ~ 10100 2800
$EndSCHEMATC
